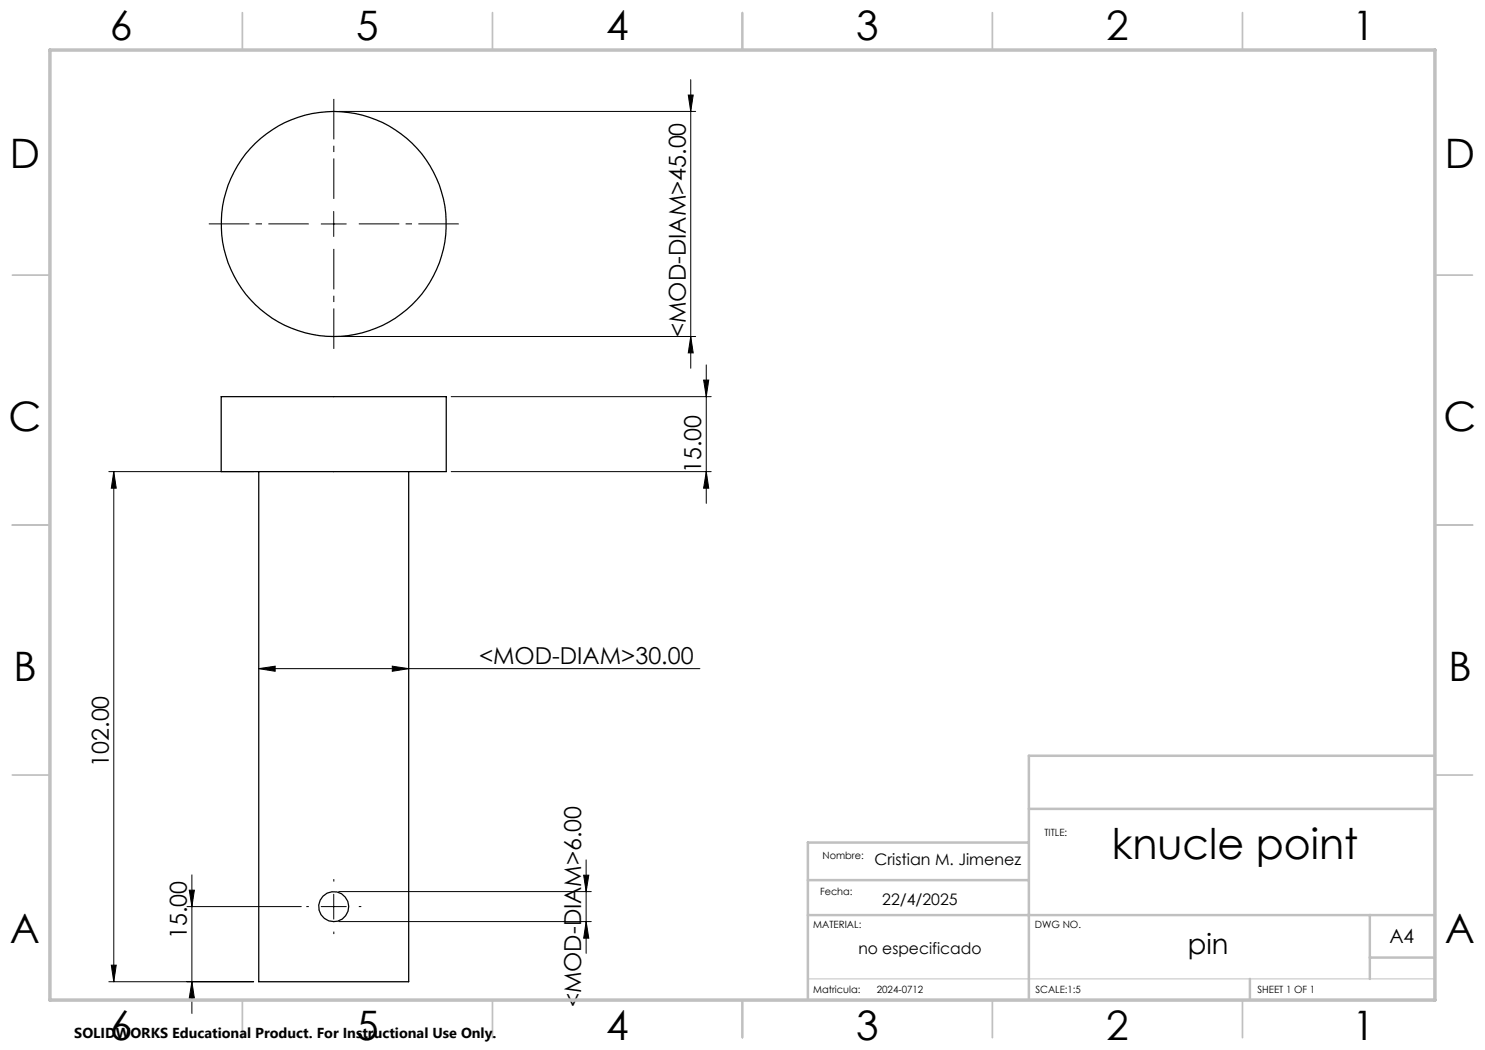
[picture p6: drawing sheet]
<svg xmlns="http://www.w3.org/2000/svg" width="297mm" height="210mm" viewBox="0 0 297 210" stroke-linecap="round" stroke-linejoin="round" font-family="sans-serif">
<g fill="none" stroke="#000" stroke-width=".25">
<path d="M44.2 79.3h45.1v15h-45.1zM51.8 94.3v102h29.9v-102"/>
<circle cx="66.7" cy="44.8" r="22.5"/>
<circle cx="66.7" cy="181.3" r="2.99"/>
</g>
<g fill="none" stroke="#000" stroke-width=".2">
<path d="M137.7 19h.9l-.5 3.3zM138.1 15.9v57.8M67.7 22.3h71.4M64.2 44.8h5.1M66.7 42.3v5M67.7 67.3h71.4M90.2 79.3h52M138.1 67.3l.5 3.3h-.9zM140.7 76h1l-.4 3.3zM141.3 73v27.7M21.8 94.3h28.9M22.8 94.3l.4 3.3h-.9z"/>
<path d="M22.8 94.3v102M90.2 94.3h52M141.3 94.3l.4 3.3h-1zM51.8 133.7l3.2-.5v1.1zM51.8 133.7h88.2M78.5 133.2l3.2 .5-3.2 .6zM37.9 178h1l-.5 3.3zM38.4 175v27.7M66.7 178.8v5M67.7 178.3h50.6M116.7 175h1.1l-.6 3.3zM117.2 172v18.7"/>
<path d="M21.8 196.3h28.9M22.3 193h.9l-.4 3.3zM37.4 181.3h22.9M38.4 196.3l.5 3.3h-1zM64.2 181.3h5.1M67.7 184.3h50.6M117.2 184.3l.6 3.3h-1.1z"/>
</g>
<path d="M66.8 39.8v-20M61.8 44.8h-20M66.8 49.8v20M71.8 44.8h20" fill="none" stroke="#000" stroke-width=".2" stroke-dasharray="15.2 1.3 1.3 1.3" stroke-dashoffset="7.1" stroke-linecap="butt"/>
<path d="M66.8 176.3v-.5M61.8 181.3h-.5M66.8 186.3v.5M71.8 181.3h.5" fill="none" stroke="#000" stroke-width=".2" stroke-dasharray="15.2 1.3 1.3 1.3" stroke-linecap="butt"/>
<path d="M161.6 195.8h125.4" fill="none" stroke="#c0c0c0" stroke-width=".2"/>
<g fill="none" stroke="#c0c0c0" stroke-width=".35">
<path d="M48.5 2.5v7.5M98.5 2.5v7.5M148.5 2.5v7.5M198.5 2.5v7.5M248.5 2.5v7.5M2.5 55h7.5M287 55h7.5M2.5 105h7.5M287 105h7.5M2.5 155h7.5M287 155h7.5M48.5 200v7.5"/>
<path d="M98.5 200v7.5M148.5 200v7.5M198.5 200v7.5M248.5 200v7.5"/>
</g>
<path d="M287 151.2h-81.2v48.8M161.6 176h44.2M205.8 161.8h81.2M205.8 168.5h-44.2v31.5M161.6 183h125.4M250 195.8v4.2M274 183v12.8M274 191.5h13" fill="none" stroke="#c0c0c0" stroke-width=".5"/>
<path d="M10 10h277v190h-277z" fill="none" stroke="#c0c0c0" stroke-width=".7"/>
<g fill="#000">
<path d="M137.7 19h.9l-.5 3.3zM138.1 67.3l.5 3.3h-.9zM116.7 175h1.1l-.6 3.3zM117.2 184.3l.6 3.3h-1.1zM37.9 178h1l-.5 3.3zM38.4 196.3l.5 3.3h-1zM22.8 94.3l.4 3.3h-.9zM22.3 193h.9l-.4 3.3z"/>
<path d="M141.3 94.3l.4 3.3h-1zM140.7 76h1l-.4 3.3z"/>
<path d="M78.5 133.2l3.2 .5-3.2 .6zM51.8 133.7l3.2-.5v1.1z"/>
</g>
<text font-size="8.5" x="222.3" y="171.8">knucle point</text>
<g font-size="8.1">
<text x="22" y="8">6</text>
<text x="71.2" y="8">5</text>
<text x="121.2" y="8">4</text>
<text x="171.2" y="8">3</text>
<text x="221.2" y="8">2</text>
<text x="270.5" y="8">1</text>
<text x="2" y="33.6">D</text>
<text x="289" y="33.6">D</text>
<text x="1.7" y="86.1">C</text>
<text x="288.7" y="86.1">C</text>
<text x="2.7" y="136.1">B</text>
<text x="289.7" y="136.1">B</text>
<text x="2" y="188.6">A</text>
<text x="289" y="188.6">A</text>
<text x="22" y="208">6</text>
<text x="71.2" y="208">5</text>
<text x="121.2" y="208">4</text>
<text x="171.2" y="208">3</text>
<text x="221.2" y="208">2</text>
<text x="270.5" y="208">1</text>
</g>
<text font-size="5.6" x="237.5" y="190.9">pin</text>
<g font-size="4.7">
<text x="137.1" y="67.4" transform="rotate(-90 137.1 67.4)">&lt;MOD-DIAM&gt;45.00</text>
<text x="140.2" y="94.6" transform="rotate(-90 140.2 94.6)">15.00</text>
<text x="95.8" y="132.7">&lt;MOD-DIAM&gt;30.00</text>
<text x="21.8" y="153.3" transform="rotate(-90 21.8 153.3)">102.00</text>
<text x="37.4" y="187.9" transform="rotate(-90 37.4 187.9)">15.00</text>
<text x="116.2" y="201.5" transform="rotate(-90 116.2 201.5)">&lt;MOD-DIAM&gt;6.00</text>
</g>
<text font-size="3.9" x="277.9" y="188.5">A4</text>
<g font-size="3.2">
<text x="174.9" y="173.1">Cristian M. Jimenez</text>
<text x="176.4" y="181">22/4/2025</text>
<text x="171.7" y="190.9">no especificado</text>
</g>
<text font-size="2.9" x="14.9" y="207.6">SOLIDWORKS Educational Product. For Instructional Use Only.</text>
<g font-size="2">
<text x="208.9" y="167.3">TITLE:</text>
<text x="164.5" y="171.8">Nombre:</text>
<text x="164" y="179">Fecha:</text>
<text x="162.6" y="185.5">MATERIAL:</text>
<text x="207" y="185.5">DWG NO.</text>
<text x="162.6" y="198.5">Matricula:</text>
<text x="175.4" y="198.5">2024-0712</text>
<text x="207.1" y="198.6">SCALE:1:5</text>
<text x="251.5" y="198.6">SHEET 1 OF 1</text>
</g>
</svg>
